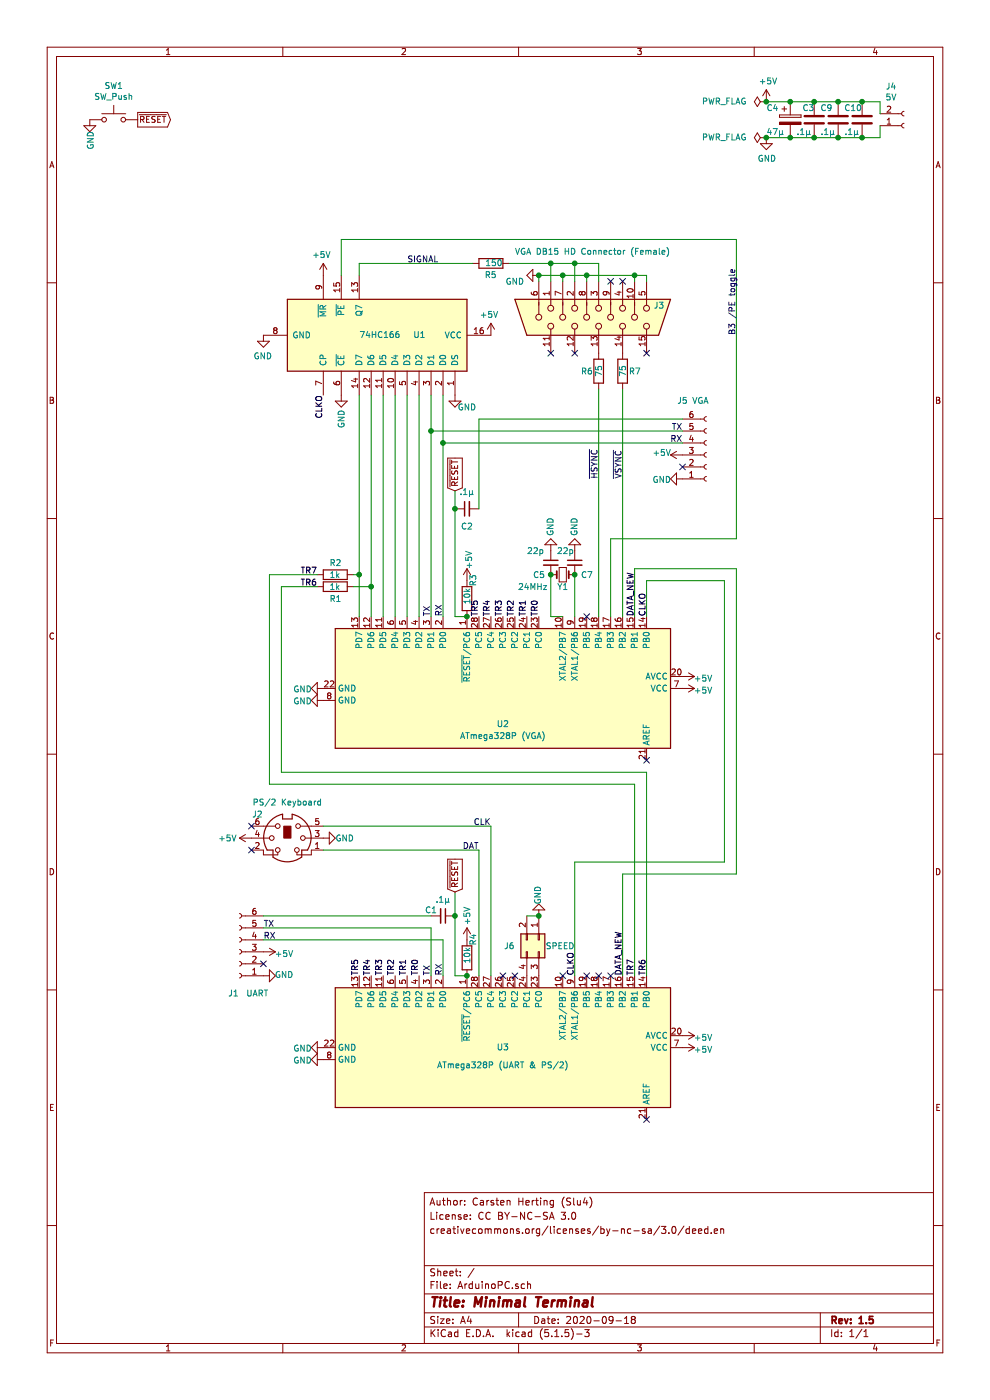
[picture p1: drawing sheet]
EESchema Schematic File Version 4
EELAYER 30 0
EELAYER END
$Descr A4 8268 11693 portrait
encoding utf-8
Sheet 1 1
Title "Minimal Terminal"
Date "2020-09-18"
Rev "1.5"
Comp ""
Comment1 ""
Comment2 "creativecommons.org/licenses/by-nc-sa/3.0/deed.en"
Comment3 "License: CC BY-NC-SA 3.0"
Comment4 "Author: Carsten Herting (Slu4)"
$EndDescr
$Comp
L power:PWR_FLAG #FLG01
U 1 1
P 6400 850
F 0 "#FLG01" H 6400 925 50  0001 C CNN
F 1 "PWR_FLAG" V 6400 1200 50  0000 C CNN
F 2 "" H 6400 850 50  0001 C CNN
F 3 "~" H 6400 850 50  0001 C CNN
	1    6400 850 
	0    -1   -1   0   
$EndComp
$Comp
L power:+5V #PWR025
U 1 1
P 5700 5650
F 0 "#PWR025" H 5700 5500 50  0001 C CNN
F 1 "+5V" V 5715 5823 50  0000 C CNN
F 2 "" H 5700 5650 50  0001 C CNN
F 3 "" H 5700 5650 50  0001 C CNN
	1    5700 5650
	0    1    1    0   
$EndComp
$Comp
L Connector:Mini-DIN-6 J2
U 1 1
P 2400 7000
F 0 "J2" H 2150 7200 50  0000 C CNN
F 1 "PS/2 Keyboard" H 2400 7300 50  0000 C CNN
F 2 "ArduinoPC:FP_MINI_DIN_6_PS2" H 2400 7000 50  0001 C CNN
F 3 "http://service.powerdynamics.com/ec/Catalog17/Section%2011.pdf" H 2400 7000 50  0001 C CNN
	1    2400 7000
	1    0    0    -1  
$EndComp
$Comp
L Connector:DB15_Female_HighDensity J3
U 1 1
P 5000 2650
F 0 "J3" V 4900 2100 50  0000 L CNN
F 1 "VGA DB15 HD Connector (Female)" V 4450 2050 50  0000 L CNN
F 2 "ArduinoPC:VGA DSUB15HD_female" H 4050 3050 50  0001 C CNN
F 3 " ~" H 4050 3050 50  0001 C CNN
	1    5000 2650
	0    -1   1    0   
$EndComp
NoConn ~ 2100 6900
NoConn ~ 2100 7100
$Comp
L power:GND #PWR05
U 1 1
P 2700 7000
F 0 "#PWR05" H 2700 6750 50  0001 C CNN
F 1 "GND" V 2700 6900 50  0000 R CNN
F 2 "" H 2700 7000 50  0001 C CNN
F 3 "" H 2700 7000 50  0001 C CNN
	1    2700 7000
	0    -1   1    0   
$EndComp
$Comp
L power:+5V #PWR01
U 1 1
P 2100 7000
F 0 "#PWR01" H 2100 6850 50  0001 C CNN
F 1 "+5V" V 2100 7200 50  0000 C CNN
F 2 "" H 2100 7000 50  0001 C CNN
F 3 "" H 2100 7000 50  0001 C CNN
	1    2100 7000
	0    -1   1    0   
$EndComp
$Comp
L power:GND #PWR02
U 1 1
P 2200 2800
F 0 "#PWR02" H 2200 2550 50  0001 C CNN
F 1 "GND" H 2205 2627 50  0000 C CNN
F 2 "" H 2200 2800 50  0001 C CNN
F 3 "" H 2200 2800 50  0001 C CNN
	1    2200 2800
	-1   0    0    -1  
$EndComp
$Comp
L power:+5V #PWR015
U 1 1
P 4100 2800
F 0 "#PWR015" H 4100 2650 50  0001 C CNN
F 1 "+5V" H 4115 2973 50  0000 C CNN
F 2 "" H 4100 2800 50  0001 C CNN
F 3 "" H 4100 2800 50  0001 C CNN
	1    4100 2800
	-1   0    0    -1  
$EndComp
Wire Wire Line
	4500 2350 4500 2300
Wire Wire Line
	4500 2300 4700 2300
Wire Wire Line
	4700 2300 4700 2350
Wire Wire Line
	4700 2300 4900 2300
Wire Wire Line
	4900 2300 4900 2350
Connection ~ 4700 2300
Wire Wire Line
	5300 2350 5300 2300
Wire Wire Line
	5300 2300 5400 2300
Wire Wire Line
	5400 2300 5400 2350
Wire Wire Line
	4900 2300 5300 2300
Connection ~ 4900 2300
Connection ~ 5300 2300
Wire Wire Line
	4600 2350 4600 2200
Wire Wire Line
	4600 2200 4800 2200
Wire Wire Line
	4800 2200 4800 2350
Wire Wire Line
	4800 2200 5000 2200
Wire Wire Line
	5000 2200 5000 2350
Connection ~ 4800 2200
$Comp
L Device:R R5
U 1 1
P 4100 2200
F 0 "R5" V 4000 2150 50  0000 L CNN
F 1 "150" V 4100 2100 50  0000 L CNN
F 2 "Resistor_THT:R_Axial_DIN0207_L6.3mm_D2.5mm_P7.62mm_Horizontal" V 4030 2200 50  0001 C CNN
F 3 "~" H 4100 2200 50  0001 C CNN
	1    4100 2200
	0    -1   -1   0   
$EndComp
$Comp
L power:GND #PWR018
U 1 1
P 4500 2300
F 0 "#PWR018" H 4500 2050 50  0001 C CNN
F 1 "GND" V 4550 2100 50  0000 C CNN
F 2 "" H 4500 2300 50  0001 C CNN
F 3 "" H 4500 2300 50  0001 C CNN
	1    4500 2300
	0    1    1    0   
$EndComp
$Comp
L Device:R R7
U 1 1
P 5200 3100
F 0 "R7" H 5250 3100 50  0000 L CNN
F 1 "75" V 5200 3050 50  0000 L CNN
F 2 "Resistor_THT:R_Axial_DIN0207_L6.3mm_D2.5mm_P7.62mm_Horizontal" V 5130 3100 50  0001 C CNN
F 3 "~" H 5200 3100 50  0001 C CNN
	1    5200 3100
	1    0    0    -1  
$EndComp
$Comp
L Device:R R6
U 1 1
P 5000 3100
F 0 "R6" H 4850 3100 50  0000 L CNN
F 1 "75" V 5000 3050 50  0000 L CNN
F 2 "Resistor_THT:R_Axial_DIN0207_L6.3mm_D2.5mm_P7.62mm_Horizontal" V 4930 3100 50  0001 C CNN
F 3 "~" H 5000 3100 50  0001 C CNN
	1    5000 3100
	1    0    0    -1  
$EndComp
NoConn ~ 5100 2350
NoConn ~ 5200 2350
NoConn ~ 4600 2950
NoConn ~ 4800 2950
NoConn ~ 5400 2950
$Comp
L power:GND #PWR012
U 1 1
P 3800 3300
F 0 "#PWR012" H 3800 3050 50  0001 C CNN
F 1 "GND" H 3700 3200 50  0000 C CNN
F 2 "" H 3800 3300 50  0001 C CNN
F 3 "" H 3800 3300 50  0001 C CNN
	1    3800 3300
	-1   0    0    -1  
$EndComp
Text Notes 3400 2200 0    50   ~ 0
SIGNAL
Text Notes 5200 4000 1    50   ~ 0
~VSYNC
Text Notes 5000 3750 3    50   ~ 0
~HSYNC
Text Notes 6150 2800 1    50   ~ 0
B3 /PE toggle
$Comp
L power:GND #PWR017
U 1 1
P 6400 1150
F 0 "#PWR017" H 6400 900 50  0001 C CNN
F 1 "GND" H 6405 977 50  0000 C CNN
F 2 "" H 6400 1150 50  0001 C CNN
F 3 "" H 6400 1150 50  0001 C CNN
	1    6400 1150
	1    0    0    -1  
$EndComp
$Comp
L power:GND #PWR07
U 1 1
P 2700 5750
F 0 "#PWR07" H 2700 5500 50  0001 C CNN
F 1 "GND" V 2705 5577 50  0000 C CNN
F 2 "" H 2700 5750 50  0001 C CNN
F 3 "" H 2700 5750 50  0001 C CNN
	1    2700 5750
	0    1    1    0   
$EndComp
Text Notes 4000 7100 2    50   ~ 0
DAT
Text Notes 4100 6900 2    50   ~ 0
CLK
Connection ~ 4500 2300
$Comp
L Device:R R3
U 1 1
P 3900 5000
F 0 "R3" V 3950 5100 50  0000 L CNN
F 1 "10k" V 3900 4950 50  0000 L CNN
F 2 "Resistor_THT:R_Axial_DIN0207_L6.3mm_D2.5mm_P7.62mm_Horizontal" V 3830 5000 50  0001 C CNN
F 3 "~" H 3900 5000 50  0001 C CNN
	1    3900 5000
	1    0    0    -1  
$EndComp
$Comp
L power:+5V #PWR026
U 1 1
P 5700 5750
F 0 "#PWR026" H 5700 5600 50  0001 C CNN
F 1 "+5V" V 5715 5923 50  0000 C CNN
F 2 "" H 5700 5750 50  0001 C CNN
F 3 "" H 5700 5750 50  0001 C CNN
	1    5700 5750
	0    1    1    0   
$EndComp
Wire Wire Line
	3600 5150 3600 3600
Wire Wire Line
	3500 5150 3500 3300
Wire Wire Line
	3400 5150 3400 3300
Wire Wire Line
	3300 5150 3300 3300
Wire Wire Line
	3200 5150 3200 3300
Wire Wire Line
	3100 5150 3100 4900
$Comp
L power:+5V #PWR013
U 1 1
P 3900 4850
F 0 "#PWR013" H 3900 4700 50  0001 C CNN
F 1 "+5V" V 3915 5023 50  0000 C CNN
F 2 "" H 3900 4850 50  0001 C CNN
F 3 "" H 3900 4850 50  0001 C CNN
	1    3900 4850
	1    0    0    -1  
$EndComp
Wire Wire Line
	5100 5150 5100 4500
Connection ~ 4600 2200
Wire Wire Line
	4250 2200 4600 2200
Wire Wire Line
	5000 3250 5000 5150
$Comp
L power:+5V #PWR027
U 1 1
P 5700 8650
F 0 "#PWR027" H 5700 8500 50  0001 C CNN
F 1 "+5V" V 5715 8823 50  0000 C CNN
F 2 "" H 5700 8650 50  0001 C CNN
F 3 "" H 5700 8650 50  0001 C CNN
	1    5700 8650
	0    1    1    0   
$EndComp
$Comp
L power:+5V #PWR028
U 1 1
P 5700 8750
F 0 "#PWR028" H 5700 8600 50  0001 C CNN
F 1 "+5V" V 5715 8923 50  0000 C CNN
F 2 "" H 5700 8750 50  0001 C CNN
F 3 "" H 5700 8750 50  0001 C CNN
	1    5700 8750
	0    1    1    0   
$EndComp
$Comp
L power:GND #PWR04
U 1 1
P 2200 8150
F 0 "#PWR04" H 2200 7900 50  0001 C CNN
F 1 "GND" V 2205 7977 50  0000 C CNN
F 2 "" H 2200 8150 50  0001 C CNN
F 3 "" H 2200 8150 50  0001 C CNN
	1    2200 8150
	0    -1   -1   0   
$EndComp
$Comp
L Device:R R4
U 1 1
P 3900 8000
F 0 "R4" V 3950 8100 50  0000 L CNN
F 1 "10k" V 3900 7950 50  0000 L CNN
F 2 "Resistor_THT:R_Axial_DIN0207_L6.3mm_D2.5mm_P7.62mm_Horizontal" V 3830 8000 50  0001 C CNN
F 3 "~" H 3900 8000 50  0001 C CNN
	1    3900 8000
	1    0    0    -1  
$EndComp
$Comp
L power:+5V #PWR014
U 1 1
P 3900 7850
F 0 "#PWR014" H 3900 7700 50  0001 C CNN
F 1 "+5V" V 3900 8050 50  0000 C CNN
F 2 "" H 3900 7850 50  0001 C CNN
F 3 "" H 3900 7850 50  0001 C CNN
	1    3900 7850
	1    0    0    -1  
$EndComp
Text Label 5400 8150 1    50   ~ 0
TR6
Text Label 5300 8150 1    50   ~ 0
TR7
Text Label 3500 8150 1    50   ~ 0
TR0
Text Label 3400 8150 1    50   ~ 0
TR1
Text Label 3300 8150 1    50   ~ 0
TR2
Text Label 3200 8150 1    50   ~ 0
TR3
Text Label 3100 8150 1    50   ~ 0
TR4
Text Label 3000 8150 1    50   ~ 0
TR5
Wire Wire Line
	4100 8150 4100 6900
Wire Wire Line
	4100 6900 2700 6900
Wire Wire Line
	4000 8150 4000 7100
Wire Wire Line
	4000 7100 2700 7100
NoConn ~ 4200 8150
NoConn ~ 4300 8150
NoConn ~ 5100 8150
NoConn ~ 5000 8150
$Comp
L power:+5V #PWR03
U 1 1
P 2200 7950
F 0 "#PWR03" H 2200 7800 50  0001 C CNN
F 1 "+5V" V 2215 8123 50  0000 C CNN
F 2 "" H 2200 7950 50  0001 C CNN
F 3 "" H 2200 7950 50  0001 C CNN
	1    2200 7950
	0    1    1    0   
$EndComp
NoConn ~ 2200 8050
Wire Wire Line
	3700 8150 3700 7850
Wire Wire Line
	3700 7850 2200 7850
Wire Wire Line
	3600 8150 3600 7750
Wire Wire Line
	3600 7750 2200 7750
Wire Wire Line
	2200 7650 3600 7650
$Comp
L Device:C_Small C1
U 1 1
P 3700 7650
F 0 "C1" V 3650 7550 50  0000 C CNN
F 1 ".1µ" V 3562 7650 50  0000 C CNN
F 2 "Capacitor_THT:C_Disc_D3.8mm_W2.6mm_P2.50mm" H 3700 7650 50  0001 C CNN
F 3 "~" H 3700 7650 50  0001 C CNN
	1    3700 7650
	0    1    1    0   
$EndComp
Wire Wire Line
	3900 8150 3800 8150
Wire Wire Line
	3800 8150 3800 7650
$Comp
L Device:C_Small C2
U 1 1
P 3900 4250
F 0 "C2" V 3750 4250 50  0000 C CNN
F 1 ".1µ" V 4038 4250 50  0000 C CNN
F 2 "Capacitor_THT:C_Disc_D3.8mm_W2.6mm_P2.50mm" H 3900 4250 50  0001 C CNN
F 3 "~" H 3900 4250 50  0001 C CNN
	1    3900 4250
	0    -1   -1   0   
$EndComp
Wire Wire Line
	3900 5150 3800 5150
Wire Wire Line
	5700 3600 3600 3600
Connection ~ 3600 3600
Wire Wire Line
	3600 3600 3600 3300
Wire Wire Line
	5700 3700 3700 3700
Connection ~ 3700 3700
Wire Wire Line
	3700 3700 3700 3300
$Comp
L power:+5V #PWR023
U 1 1
P 5700 3800
F 0 "#PWR023" H 5700 3650 50  0001 C CNN
F 1 "+5V" V 5715 3973 50  0000 C CNN
F 2 "" H 5700 3800 50  0001 C CNN
F 3 "" H 5700 3800 50  0001 C CNN
	1    5700 3800
	0    -1   -1   0   
$EndComp
$Comp
L power:GND #PWR024
U 1 1
P 5700 4000
F 0 "#PWR024" H 5700 3750 50  0001 C CNN
F 1 "GND" V 5705 3827 50  0000 C CNN
F 2 "" H 5700 4000 50  0001 C CNN
F 3 "" H 5700 4000 50  0001 C CNN
	1    5700 4000
	0    1    1    0   
$EndComp
NoConn ~ 5700 3900
$Comp
L power:GND #PWR09
U 1 1
P 2700 8750
F 0 "#PWR09" H 2700 8500 50  0001 C CNN
F 1 "GND" V 2705 8577 50  0000 C CNN
F 2 "" H 2700 8750 50  0001 C CNN
F 3 "" H 2700 8750 50  0001 C CNN
	1    2700 8750
	0    1    1    0   
$EndComp
$Comp
L Device:C C9
U 1 1
P 7000 1000
F 0 "C9" H 6850 1100 50  0000 L CNN
F 1 ".1µ" H 6850 900 50  0000 L CNN
F 2 "Capacitor_THT:C_Disc_D3.8mm_W2.6mm_P2.50mm" H 7000 1000 50  0001 C CNN
F 3 "~" H 7000 1000 50  0001 C CNN
	1    7000 1000
	1    0    0    -1  
$EndComp
$Comp
L Device:C C10
U 1 1
P 7200 1000
F 0 "C10" H 7050 1100 50  0000 L CNN
F 1 ".1µ" H 7050 900 50  0000 L CNN
F 2 "Capacitor_THT:C_Disc_D3.8mm_W2.6mm_P2.50mm" H 7200 1000 50  0001 C CNN
F 3 "~" H 7200 1000 50  0001 C CNN
	1    7200 1000
	1    0    0    -1  
$EndComp
Connection ~ 6400 1150
Connection ~ 7000 1150
Connection ~ 7200 1150
Connection ~ 7000 850 
Connection ~ 7200 850 
$Comp
L power:+5V #PWR016
U 1 1
P 6400 850
F 0 "#PWR016" H 6400 700 50  0001 C CNN
F 1 "+5V" H 6415 1023 50  0000 C CNN
F 2 "" H 6400 850 50  0001 C CNN
F 3 "" H 6400 850 50  0001 C CNN
	1    6400 850 
	1    0    0    -1  
$EndComp
Connection ~ 6400 850 
$Comp
L power:PWR_FLAG #FLG02
U 1 1
P 6400 1150
F 0 "#FLG02" H 6400 1225 50  0001 C CNN
F 1 "PWR_FLAG" V 6400 1500 50  0000 C CNN
F 2 "" H 6400 1150 50  0001 C CNN
F 3 "~" H 6400 1150 50  0001 C CNN
	1    6400 1150
	0    -1   -1   0   
$EndComp
$Comp
L ArduinoPC:ATmega328P-PU U3
U 1 1
P 4200 8750
F 0 "U3" V 4200 8750 50  0000 C CNN
F 1 "ATmega328P (UART & PS/2)" V 4050 8750 50  0000 C CNN
F 2 "Package_DIP:DIP-28_W7.62mm_Socket" H 4200 8750 50  0001 C CIN
F 3 "http://ww1.microchip.com/downloads/en/DeviceDoc/ATmega328_P%20AVR%20MCU%20with%20picoPower%20Technology%20Data%20Sheet%2040001984A.pdf" H 4200 8750 50  0001 C CNN
	1    4200 8750
	0    1    -1   0   
$EndComp
Connection ~ 3900 8150
$Comp
L ArduinoPC:ATmega328P-PU U2
U 1 1
P 4200 5750
F 0 "U2" V 3900 5750 50  0000 C CNN
F 1 "ATmega328P (VGA)" V 3800 5750 50  0000 C CNN
F 2 "Package_DIP:DIP-28_W7.62mm_Socket" H 4200 5750 50  0001 C CIN
F 3 "http://ww1.microchip.com/downloads/en/DeviceDoc/ATmega328_P%20AVR%20MCU%20with%20picoPower%20Technology%20Data%20Sheet%2040001984A.pdf" H 4200 5750 50  0001 C CNN
	1    4200 5750
	0    1    -1   0   
$EndComp
Connection ~ 3900 5150
$Comp
L power:GND #PWR08
U 1 1
P 2700 5850
F 0 "#PWR08" H 2700 5600 50  0001 C CNN
F 1 "GND" V 2705 5677 50  0000 C CNN
F 2 "" H 2700 5850 50  0001 C CNN
F 3 "" H 2700 5850 50  0001 C CNN
	1    2700 5850
	0    1    1    0   
$EndComp
$Comp
L power:GND #PWR010
U 1 1
P 2700 8850
F 0 "#PWR010" H 2700 8600 50  0001 C CNN
F 1 "GND" V 2705 8677 50  0000 C CNN
F 2 "" H 2700 8850 50  0001 C CNN
F 3 "" H 2700 8850 50  0001 C CNN
	1    2700 8850
	0    1    1    0   
$EndComp
$Comp
L Connector:Conn_01x02_Female J4
U 1 1
P 7550 1050
F 0 "J4" H 7442 725 50  0000 C CNN
F 1 "5V" H 7442 816 50  0000 C CNN
F 2 "Connector_PinSocket_2.54mm:PinSocket_1x02_P2.54mm_Vertical" H 7550 1050 50  0001 C CNN
F 3 "~" H 7550 1050 50  0001 C CNN
	1    7550 1050
	1    0    0    1   
$EndComp
Wire Wire Line
	7350 1050 7350 1150
Wire Wire Line
	7350 950  7350 850 
Wire Wire Line
	7200 850  7350 850 
Wire Wire Line
	7200 1150 7350 1150
Text Label 2650 4900 2    50   ~ 0
TR6
Text Label 2650 4800 2    50   ~ 0
TR7
Text Label 4500 5150 1    50   ~ 0
TR0
Text Label 4400 5150 1    50   ~ 0
TR1
Text Label 4300 5150 1    50   ~ 0
TR2
Text Label 4200 5150 1    50   ~ 0
TR3
Text Label 4100 5150 1    50   ~ 0
TR4
Text Label 4000 5150 1    50   ~ 0
TR5
Text Label 5200 8150 1    50   ~ 0
DATA_NEW
Wire Wire Line
	2950 4900 3100 4900
Wire Wire Line
	3100 4900 3100 3300
$Comp
L Device:R R1
U 1 1
P 2800 4900
F 0 "R1" V 2900 4850 50  0000 L CNN
F 1 "1k" V 2800 4850 50  0000 L CNN
F 2 "Resistor_THT:R_Axial_DIN0207_L6.3mm_D2.5mm_P7.62mm_Horizontal" V 2730 4900 50  0001 C CNN
F 3 "~" H 2800 4900 50  0001 C CNN
	1    2800 4900
	0    1    1    0   
$EndComp
Text Label 5300 5150 1    50   ~ 0
DATA_NEW
Wire Wire Line
	7000 850  7200 850 
Wire Wire Line
	7000 1150 7200 1150
$Comp
L ArduinoPC:74HC166 U1
U 1 1
P 3200 2800
F 0 "U1" V 3200 3050 50  0000 L CNN
F 1 "74HC166" V 3200 2600 50  0000 L CNN
F 2 "Package_DIP:DIP-16_W7.62mm" H 3200 2800 50  0001 C CNN
F 3 "http://www.ti.com/lit/gpn/sn74LS165" H 3200 2800 50  0001 C CNN
	1    3200 2800
	0    1    -1   0   
$EndComp
Wire Wire Line
	3000 2300 3000 2200
Wire Wire Line
	3000 2200 3950 2200
$Comp
L power:+5V #PWR06
U 1 1
P 2700 2300
F 0 "#PWR06" H 2700 2150 50  0001 C CNN
F 1 "+5V" H 2715 2473 50  0000 C CNN
F 2 "" H 2700 2300 50  0001 C CNN
F 3 "" H 2700 2300 50  0001 C CNN
	1    2700 2300
	-1   0    0    -1  
$EndComp
$Comp
L power:GND #PWR011
U 1 1
P 2850 3300
F 0 "#PWR011" H 2850 3050 50  0001 C CNN
F 1 "GND" V 2850 3100 50  0000 C CNN
F 2 "" H 2850 3300 50  0001 C CNN
F 3 "" H 2850 3300 50  0001 C CNN
	1    2850 3300
	1    0    0    -1  
$EndComp
Wire Wire Line
	6150 4500 5100 4500
Wire Wire Line
	2850 2300 2850 2000
Wire Wire Line
	2850 2000 6150 2000
NoConn ~ 5400 6350
NoConn ~ 5400 9350
Text Notes 5700 3700 2    50   ~ 0
RX
Text Notes 5700 3600 2    50   ~ 0
TX
Text Notes 3600 5150 1    50   ~ 0
TX
Text Notes 3700 5150 1    50   ~ 0
RX
Text Notes 3700 8150 1    50   ~ 0
RX
Text Notes 3600 8150 1    50   ~ 0
TX
Text Notes 2200 7850 0    50   ~ 0
RX
Text Notes 2200 7750 0    50   ~ 0
TX
Text Label 5400 5150 1    50   ~ 0
CLKO
Text Label 2700 3300 3    50   ~ 0
CLKO
$Comp
L Device:Crystal_Small Y1
U 1 1
P 4700 4800
F 0 "Y1" H 4700 4700 50  0000 C CNN
F 1 "24MHz" H 4450 4700 50  0000 C CNN
F 2 "Crystal:Crystal_HC18-U_Vertical" H 4700 4800 50  0001 C CNN
F 3 "~" H 4700 4800 50  0001 C CNN
	1    4700 4800
	1    0    0    -1  
$EndComp
$Comp
L Device:C_Small C5
U 1 1
P 4600 4700
F 0 "C5" H 4450 4600 50  0000 L CNN
F 1 "22p" H 4400 4800 50  0000 L CNN
F 2 "Capacitor_THT:C_Disc_D5.0mm_W2.5mm_P2.50mm" H 4600 4700 50  0001 C CNN
F 3 "~" H 4600 4700 50  0001 C CNN
	1    4600 4700
	1    0    0    -1  
$EndComp
$Comp
L Device:C_Small C7
U 1 1
P 4800 4700
F 0 "C7" H 4850 4600 50  0000 L CNN
F 1 "22p" H 4650 4800 50  0000 L CNN
F 2 "Capacitor_THT:C_Disc_D5.0mm_W2.5mm_P2.50mm" H 4800 4700 50  0001 C CNN
F 3 "~" H 4800 4700 50  0001 C CNN
	1    4800 4700
	1    0    0    -1  
$EndComp
Connection ~ 4800 4800
$Comp
L power:GND #PWR019
U 1 1
P 4600 4600
F 0 "#PWR019" H 4600 4350 50  0001 C CNN
F 1 "GND" V 4600 4400 50  0000 C CNN
F 2 "" H 4600 4600 50  0001 C CNN
F 3 "" H 4600 4600 50  0001 C CNN
	1    4600 4600
	-1   0    0    1   
$EndComp
$Comp
L power:GND #PWR021
U 1 1
P 4800 4600
F 0 "#PWR021" H 4800 4350 50  0001 C CNN
F 1 "GND" V 4800 4400 50  0000 C CNN
F 2 "" H 4800 4600 50  0001 C CNN
F 3 "" H 4800 4600 50  0001 C CNN
	1    4800 4600
	-1   0    0    1   
$EndComp
Wire Wire Line
	6150 2000 6150 4500
Wire Wire Line
	5200 3250 5200 5150
Wire Wire Line
	3700 3700 3700 5150
Connection ~ 3100 4900
NoConn ~ 4900 8150
NoConn ~ 4900 5150
Wire Wire Line
	6400 850  6600 850 
Wire Wire Line
	6400 1150 6600 1150
$Comp
L Device:C C4
U 1 1
P 6800 1000
F 0 "C4" H 6400 1100 50  0000 L CNN
F 1 ".1µ" H 6650 900 50  0000 L CNN
F 2 "Capacitor_THT:C_Disc_D3.8mm_W2.6mm_P2.50mm" H 6800 1000 50  0001 C CNN
F 3 "~" H 6800 1000 50  0001 C CNN
	1    6800 1000
	1    0    0    -1  
$EndComp
Connection ~ 6800 850 
Wire Wire Line
	6800 850  7000 850 
Connection ~ 6800 1150
Wire Wire Line
	6800 1150 7000 1150
$Comp
L Device:CP C3
U 1 1
P 6600 1000
F 0 "C3" H 6700 1100 50  0000 L CNN
F 1 "47µ" H 6400 900 50  0000 L CNN
F 2 "Capacitor_THT:CP_Radial_D6.3mm_P2.50mm" H 6600 1000 50  0001 C CNN
F 3 "~" H 6600 1000 50  0001 C CNN
	1    6600 1000
	1    0    0    -1  
$EndComp
Connection ~ 6600 850 
Wire Wire Line
	6600 850  6800 850 
Connection ~ 6600 1150
Wire Wire Line
	6600 1150 6800 1150
Text Label 4800 8150 1    50   ~ 0
CLKO
NoConn ~ 4700 8150
$Comp
L Connector_Generic:Conn_02x02_Top_Bottom J6
U 1 1
P 4500 7850
F 0 "J6" V 4550 7650 50  0000 R CNN
F 1 "SPEED" V 4550 8150 50  0000 R CNN
F 2 "ArduinoPC:PinHeader_2x02_P2.54mm_Vertical_Jumper" H 4500 7850 50  0001 C CNN
F 3 "~" H 4500 7850 50  0001 C CNN
	1    4500 7850
	0    1    1    0   
$EndComp
Wire Wire Line
	4400 7650 4500 7650
$Comp
L power:GND #PWR020
U 1 1
P 4500 7650
F 0 "#PWR020" H 4500 7400 50  0001 C CNN
F 1 "GND" V 4505 7477 50  0000 C CNN
F 2 "" H 4500 7650 50  0001 C CNN
F 3 "" H 4500 7650 50  0001 C CNN
	1    4500 7650
	-1   0    0    1   
$EndComp
Connection ~ 4500 7650
$Comp
L Switch:SW_Push SW1
U 1 1
P 950 1000
F 0 "SW1" H 950 1285 50  0000 C CNN
F 1 "SW_Push" H 950 1194 50  0000 C CNN
F 2 "Button_Switch_THT:SW_PUSH_6mm" H 950 1200 50  0001 C CNN
F 3 "~" H 950 1200 50  0001 C CNN
	1    950  1000
	1    0    0    -1  
$EndComp
Text GLabel 1150 1000 2    50   Output ~ 0
~RESET
$Comp
L power:GND #PWR022
U 1 1
P 750 1000
F 0 "#PWR022" H 750 750 50  0001 C CNN
F 1 "GND" V 755 827 50  0000 C CNN
F 2 "" H 750 1000 50  0001 C CNN
F 3 "" H 750 1000 50  0001 C CNN
	1    750  1000
	1    0    0    -1  
$EndComp
Text GLabel 3800 4100 1    50   Input ~ 0
~RESET
Text GLabel 3800 7450 1    50   Input ~ 0
~RESET
$Comp
L Connector:Conn_01x06_Female J1
U 1 1
P 2000 7950
F 0 "J1" H 2050 8300 50  0000 C CNN
F 1 "UART" H 1850 8300 50  0000 C CNN
F 2 "Connector_PinSocket_2.54mm:PinSocket_1x06_P2.54mm_Vertical" H 2000 7950 50  0001 C CNN
F 3 "~" H 2000 7950 50  0001 C CNN
	1    2000 7950
	-1   0    0    1   
$EndComp
$Comp
L Connector:Conn_01x06_Female J5
U 1 1
P 5900 3800
F 0 "J5" H 5700 3350 50  0000 C CNN
F 1 "VGA" H 5850 3350 50  0000 C CNN
F 2 "Connector_PinSocket_2.54mm:PinSocket_1x06_P2.54mm_Vertical" H 5900 3800 50  0001 C CNN
F 3 "~" H 5900 3800 50  0001 C CNN
	1    5900 3800
	1    0    0    1   
$EndComp
Wire Wire Line
	3800 7450 3800 7650
Connection ~ 3800 7650
Wire Wire Line
	4800 4800 4800 5150
Wire Wire Line
	3800 4250 3800 5150
Wire Wire Line
	3800 4100 3800 4250
Connection ~ 3800 4250
Wire Wire Line
	4000 4250 4000 3500
Wire Wire Line
	4000 3500 5700 3500
Wire Wire Line
	5400 8150 5400 6450
Wire Wire Line
	5400 6450 2350 6450
Wire Wire Line
	2350 6450 2350 4900
Wire Wire Line
	2350 4900 2650 4900
Wire Wire Line
	5300 8150 5300 6550
Wire Wire Line
	5300 6550 2250 6550
Wire Wire Line
	2250 6550 2250 4800
Connection ~ 3000 4800
Wire Wire Line
	3000 4800 3000 3300
Wire Wire Line
	3000 5150 3000 4800
Wire Wire Line
	2250 4800 2650 4800
Wire Wire Line
	2950 4800 3000 4800
$Comp
L Device:R R2
U 1 1
P 2800 4800
F 0 "R2" V 2700 4750 50  0000 L CNN
F 1 "1k" V 2800 4750 50  0000 L CNN
F 2 "Resistor_THT:R_Axial_DIN0207_L6.3mm_D2.5mm_P7.62mm_Horizontal" V 2730 4800 50  0001 C CNN
F 3 "~" H 2800 4800 50  0001 C CNN
	1    2800 4800
	0    1    1    0   
$EndComp
Wire Wire Line
	5200 8150 5200 7300
Wire Wire Line
	5200 7300 6150 7300
Wire Wire Line
	6150 7300 6150 4750
Wire Wire Line
	6150 4750 5300 4750
Wire Wire Line
	5300 4750 5300 5150
Wire Wire Line
	4800 8150 4800 7200
Wire Wire Line
	4800 7200 6050 7200
Wire Wire Line
	6050 7200 6050 4850
Wire Wire Line
	6050 4850 5400 4850
Wire Wire Line
	5400 4850 5400 5150
Wire Wire Line
	4600 5150 4700 5150
Wire Wire Line
	4600 5150 4600 4800
Connection ~ 4600 4800
$EndSCHEMATC
